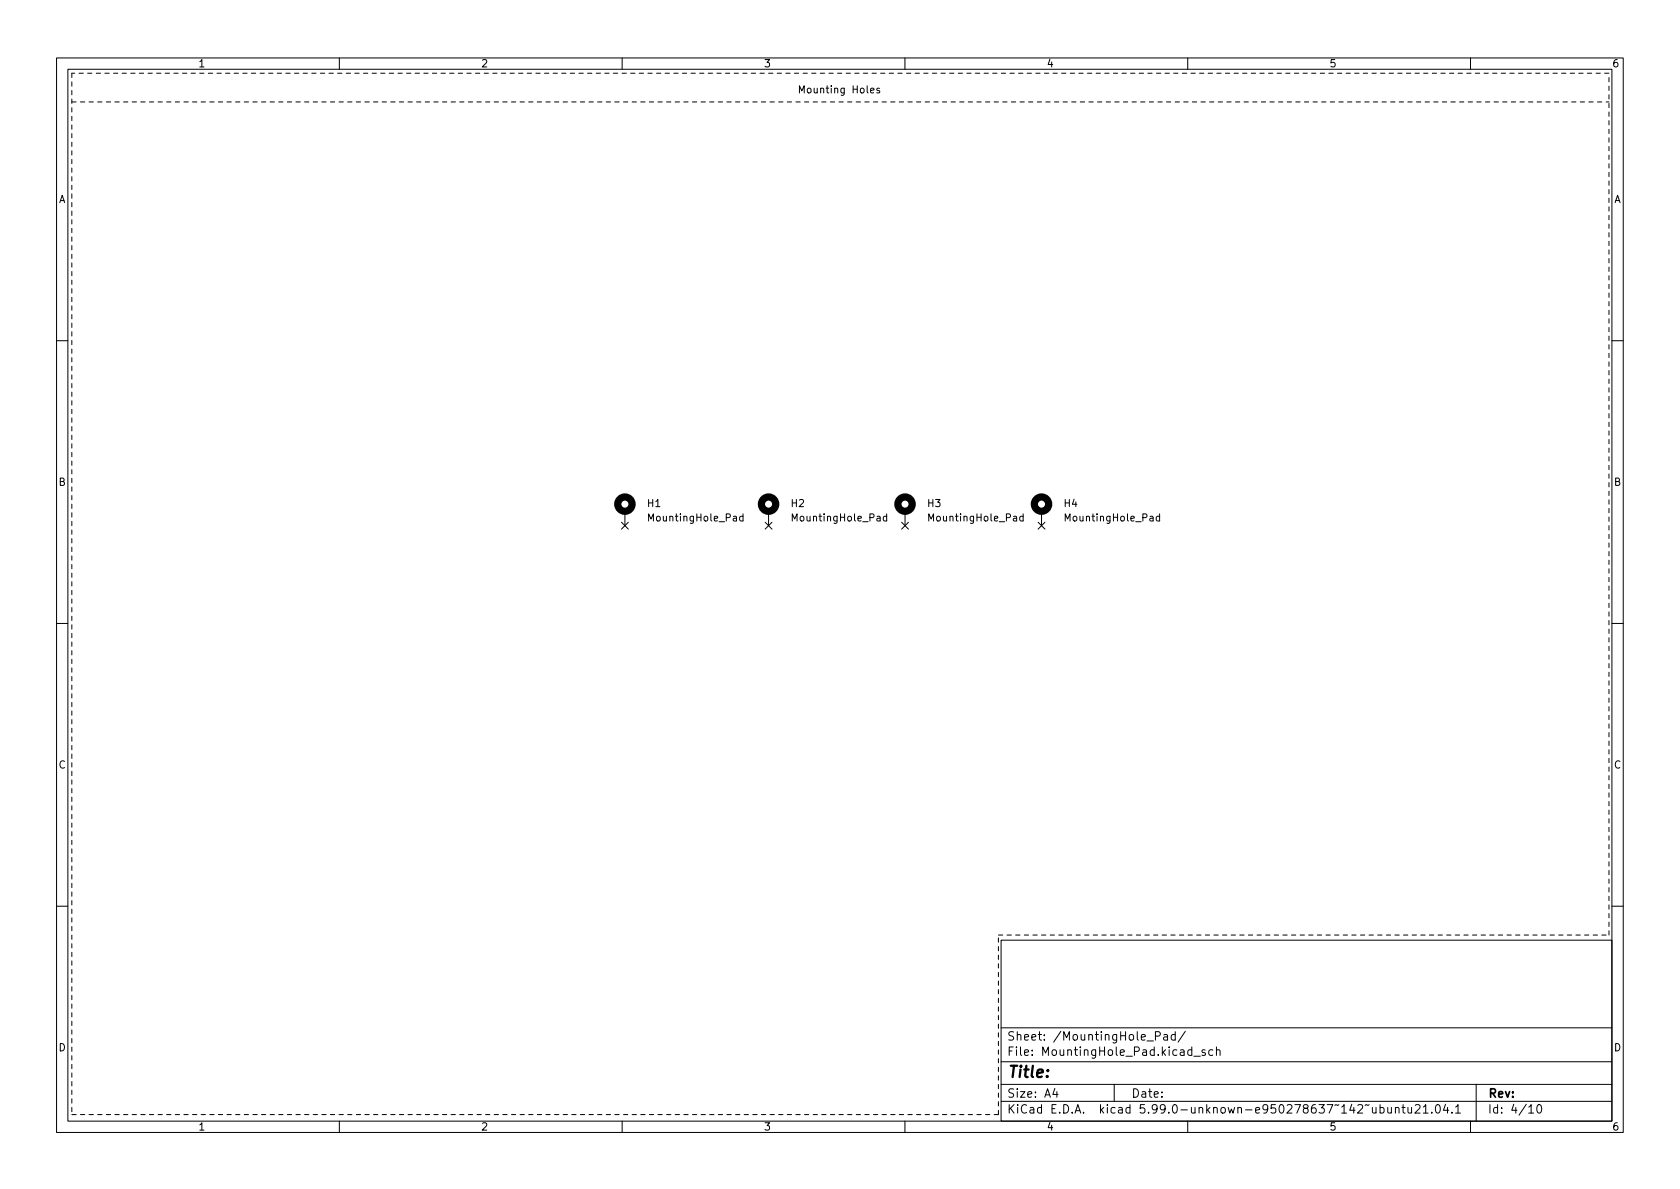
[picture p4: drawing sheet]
<svg xmlns="http://www.w3.org/2000/svg" width="297mm" height="210mm" viewBox="0 0 297 210" stroke-linecap="round" stroke-linejoin="round" font-family="sans-serif">
<g fill="none" stroke="#000" stroke-width=".18">
<path d="M10 10.2h277v190.1h-277zM12 12.2h273v186.1h-273zM60 10.2v2M110 10.2v2M153.9 16l.6-.1v-.2l-.4-.1-.2 .2 .1 .6h.5M155.5 15.7l-.3-.1-.2 .2 .1 .2 .4 .1v.3h-.5M160 10.2v2M210 10.2v2M260 10.2v2M10 60.2h2M285 60.2h2M109.9 92.3l1.2 1.3"/>
<path d="M110.5 90.4v2.6M111.1 92.3l-1.2 1.3M131.4 91.3h-.4l-.2 .2 .1 .6h.5M131.4 90.9v1.2M135.3 92.3l1.2 1.3M135.9 90.4v2.6M136.5 92.3l-1.2 1.3M156.8 91.3h-.4l-.2 .2 .1 .6h.5M156.8 90.9v1.2M159.4 92.3l1.2 1.3M160 90.4v2.6M160.6 92.3l-1.2 1.3"/>
<path d="M180.9 91.3h-.4l-.2 .2 .1 .6h.5M180.9 90.9v1.2M183.5 92.3l1.3 1.3M184.1 90.4v2.6M184.8 92.3l-1.3 1.3M205 91.3h-.3l-.3 .2 .1 .6h.5M205 90.9v1.2M10 110.2h2M285 110.2h2M10 160.2h2M177 166.3h108v32h-108zM285 160.2h2"/>
<path d="M60 198.3v2M110 198.3v2M160 198.3v2M177 194.8h108M177 191.8h108M177 187.8h108M177 181.8h108M186.5 192.5l-.4 1h1M186.9 193v1M197 191.8v3M204.3 183.2l.7-.1 .1-.2v-.3l-.2-.2h-.6v1.5M205.8 183h.6v.9"/>
<path d="M206.4 183.3l-.5 .1a.29 .29 0 0 0-.2 .2 .29 .29 0 0 0 .2 .3h.5M207.8 183l-.4-.1-.3 .3v.4l.1 .3h.6M207.8 182.4v1.5M209.6 182.4l-1.3 1.9M210 198.3v2M211.1 186.8h1.1M213.1 185.7l-.4-.1-.2 .2 .1 .3 .5 .1v.4h-.6M214.4 185.7l-.4-.1-.3 .3v.4l.2 .3h.5M215.1 185.8l.2-.2 .3 .1 .1 .9M215.1 185.1v1.5M244 195.9l.4-.1 .3 .3v.4l-.1 .3h-.6M244 195.3v1.5"/>
<path d="M245.4 195.8v1h.4l.2-.1M246 195.8v1M246.7 196l.2-.2 .4 .1 .1 .9M246.7 195.8v1M247.9 195.8h.5M248.1 195.3v1.3l.3 .2M248.9 195.8l.1 1h.4l.2-.1M249.6 195.8v1M250.2 195.5l.6-.2 .2 .2 .1 .3-1 1h1M251.6 195.8l.5-.5v1.5M251.6 196.8h.9M253.1 196.7v.1"/>
<path d="M253.9 195.5l.2-.2a.8 .8 0 0 1 .6 .8 .8 .8 0 0 1-.6 .7l-.2-.1-.1-.4zM255.6 195.3l-.4 1h.9M255.9 195.8v1M256.7 196.7v.1M257.4 195.8l.4-.5v1.5M257.4 196.8h.8M260 198.3v2M261 191.8v6.5M270.3 195.8l.4-.5v1.5M270.3 196.8h.9M271.9 195.4l.2-.1a.81 .81 0 0 1 .6 .7 .81 .81 0 0 1-.3 .8h-.2a.81 .81 0 0 1-.6-.6 .81 .81 0 0 1 .3-.8z"/>
</g>
<g fill="none" stroke="#000" stroke-width="1.3">
<circle cx="110.5" cy="89.1" r="1.27"/>
<circle cx="135.9" cy="89.1" r="1.27"/>
<circle cx="160" cy="89.1" r="1.27"/>
<circle cx="184.1" cy="89.1" r="1.27"/>
</g>
<path d="M12.7 12.9v184.2M12.7 18h271.8M284.5 12.9h-271.8M176.5 165.3h108M284.5 165.3v-152.4M12.7 197.1h163.8M176.5 197.1v-31.8" fill="none" stroke="#000" stroke-width=".18" stroke-dasharray=".8 .8"/>
<text font-size="2.8" x="178" y="190.6">Title:</text>
<g font-size="2.1">
<text x="178" y="184">Sheet: /MountingHole_Pad/</text>
<text x="178" y="186.7">File: MountingHole_Pad.kicad_sch</text>
<text x="178" y="196.9">KiCad E.D.A. kicad 5.99.0-unknown-e950278637~142~ubuntu21.04.1</text>
<text x="178" y="194.1">Size: A4</text>
<text x="200" y="194.1">Date:</text>
<text x="263" y="194.1">Rev:</text>
<text x="263" y="196.9">Id: 4/10</text>
</g>
<g font-size="1.8">
<text x="35" y="11.9">1</text>
<text x="85" y="11.9">2</text>
<text x="135" y="11.9">3</text>
<text x="185" y="11.9">4</text>
<text x="235" y="11.9">5</text>
<text x="285" y="11.9">6</text>
<text x="141" y="16.5">Mounting Holes</text>
<text x="10.3" y="35.9">A</text>
<text x="285.3" y="35.9">A</text>
<text x="10.3" y="85.9">B</text>
<text x="114.5" y="89.7">H1</text>
<text x="139.9" y="89.7">H2</text>
<text x="164" y="89.7">H3</text>
<text x="188.2" y="89.7">H4</text>
<text x="285.3" y="85.9">B</text>
<text x="115" y="92.2">MountingHole_Pad</text>
<text x="140.4" y="92.2">MountingHole_Pad</text>
<text x="164.5" y="92.2">MountingHole_Pad</text>
<text x="188.7" y="92.2">MountingHole_Pad</text>
<text x="10.3" y="135.9">C</text>
<text x="285.3" y="135.9">C</text>
<text x="10.3" y="185.9">D</text>
<text x="285.3" y="185.9">D</text>
<text x="35" y="199.9">1</text>
<text x="85" y="199.9">2</text>
<text x="135" y="199.9">3</text>
<text x="185" y="199.9">4</text>
<text x="235" y="199.9">5</text>
<text x="285" y="199.9">6</text>
</g>
</svg>
